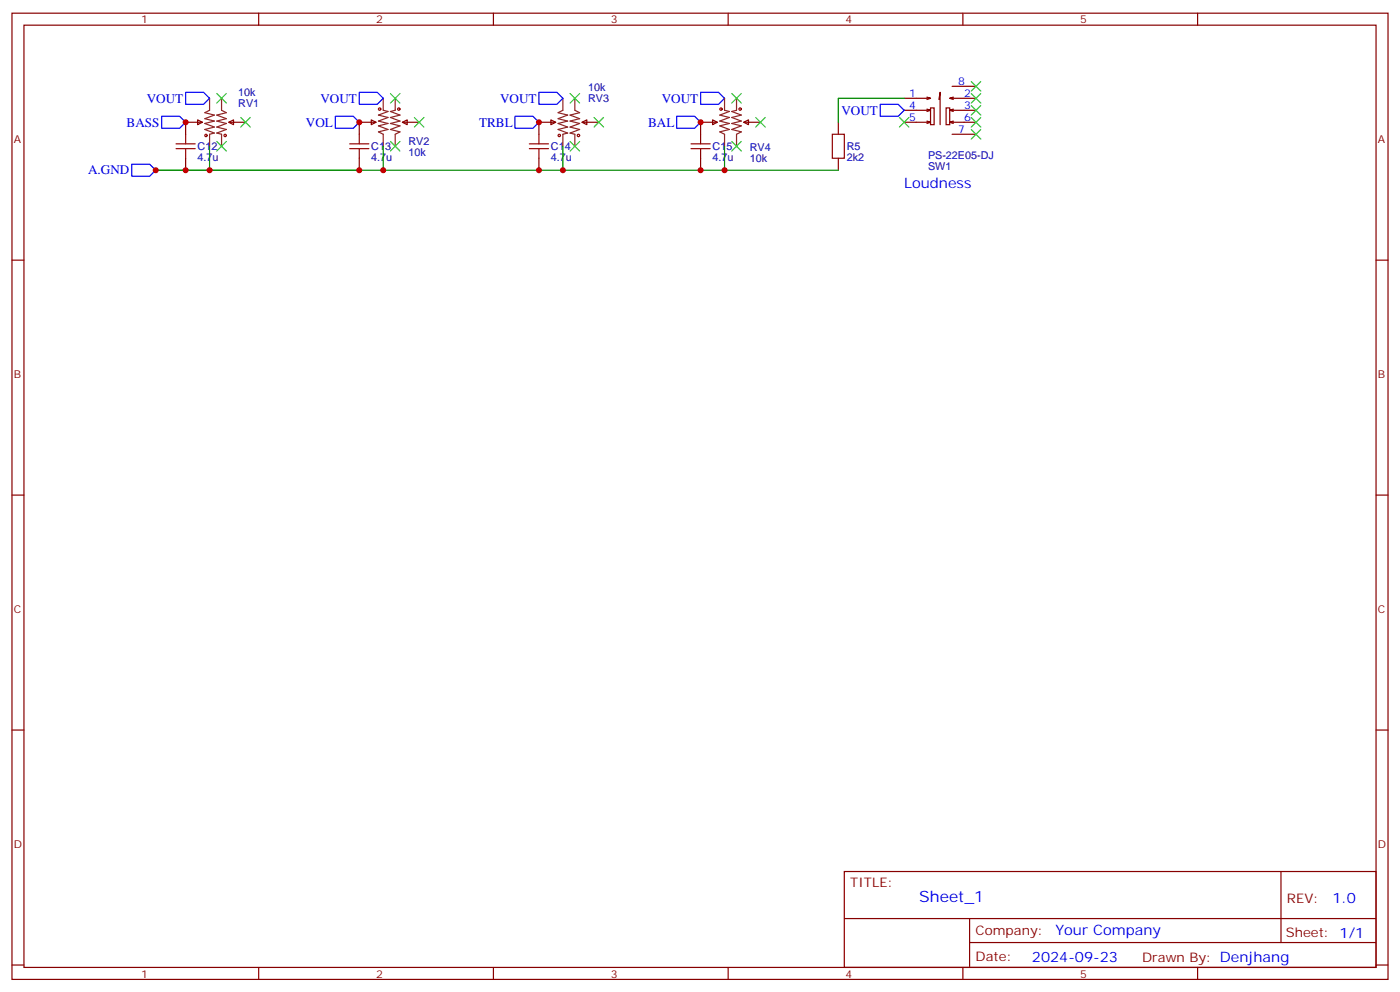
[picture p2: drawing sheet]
<svg xmlns="http://www.w3.org/2000/svg" width="412mm" height="292mm" viewBox="0 0 412 292" stroke-linecap="round" stroke-linejoin="round" font-family="sans-serif">
<g fill="none" stroke="#870000" stroke-width=".35">
<path d="M3.5 3.9h405.4v284.3h-405.4zM7.1 7.4h398.2v277.3h-398.2zM76.2 3.9v3.5M145.3 3.9v3.5M214.5 3.9v3.5M283.6 3.9v3.5M352.8 3.9v3.5M58.2 35.3l1.4 .7-1.4 .7zM59.6 36h-4.9v3.5M67.4 36l1.4-.7v1.4zM67.4 36h4.9M109.4 35.3l1.4 .7-1.4 .7z"/>
<path d="M110.8 36h-5v3.5M118.5 36l1.4-.7v1.4zM118.5 36h5M162.3 35.3l1.4 .7-1.4 .7zM163.7 36h-5v3.5M171.4 36l1.5-.7v1.4zM171.4 36h5M209.9 35.3l1.4 .7-1.4 .7zM211.3 36h-4.9v3.5M219.1 36l1.4-.7v1.4zM219.1 36h4.9M246.9 36v3.5"/>
<path d="M273 35.6l1.1 .4h-7.8M273 32.1l1.1 .4h-7.8M273 28.6l1.1 .3h-7.8M274.1 31.8h1.1v4.9h-1.1zM274.1 36l-1.1 .3M274.1 32.5l-1.1 .3M274.1 28.9l-1.1 .4M276.6 29.3l.3-2.1v9.5M278.7 31.8h1.1v4.9h-1.1zM279.8 36l1 .3M279.8 32.5l1 .3M279.8 28.9l1 .4"/>
<path d="M280.5 25.4h7M280.5 39.5h7M280.8 35.6l-1 .4h7.7M280.8 32.1l-1 .4h7.7M280.8 28.6l-1 .3h7.7M54.7 46.6v3.5M105.8 46.6v3.5M158.7 46.6v3.5M206.4 46.6v3.5M246.9 46.6v3.5M3.5 76.6h3.6M405.3 76.6h3.6"/>
<path d="M3.5 145.7h3.6M405.3 145.7h3.6M3.5 214.8h3.6M405.3 214.8h3.6M248.7 256.5h156.6v28.2h-156.6zM377.3 256.5v20.9M248.7 270.3h156.5M285.6 277.4h119.6M285.6 270.3v14.1M3.5 284h3.6M76.2 284.7v3.5M145.3 284.7v3.5"/>
<path d="M214.5 284.7v3.5M283.6 284.7v3.5M352.8 284.7v3.5M405.3 284h3.6"/>
</g>
<path d="M47.6 34.2h5.3l1.8 1.8-1.8 1.7h-5.3zM54.7 27.2h5.3l1.7 1.7-1.7 1.8h-5.3zM98.8 34.2h5.3l1.7 1.8-1.7 1.7h-5.3zM105.8 27.2h5.3l1.8 1.7-1.8 1.8h-5.3zM151.7 34.2h5.3l1.7 1.8-1.7 1.7h-5.3zM158.7 27.2h5.3l1.8 1.7-1.8 1.8h-5.3zM199.3 34.2h5.3l1.8 1.8-1.8 1.7h-5.3zM206.4 27.2h5.3l1.7 1.7-1.7 1.8h-5.3zM259.3 30.7h5.3l1.7 1.8-1.7 1.7h-5.3zM38.8 48.3h5.3l1.8 1.8-1.8 1.8h-5.3z" fill="none" stroke="#00f" stroke-width=".35"/>
<g fill="none" stroke="#a10000" stroke-width=".35">
<path d="M54.7 39.5v2.8M105.8 39.5v2.8M158.7 39.5v2.8M206.4 39.5v2.8M245.2 39.5h3.5v7.1h-3.5zM51.9 43.7h5.6M51.9 42.3h5.6M54.7 43.7v2.9M103 43.7h5.7M103 42.3h5.7M105.8 43.7v2.9M155.9 43.7h5.7"/>
<path d="M155.9 42.3h5.7M158.7 43.7v2.9M203.6 43.7h5.6M203.6 42.3h5.6M206.4 43.7v2.9"/>
<circle cx="60.7" cy="39.9" r=".35"/>
<circle cx="66.3" cy="39.9" r=".35"/>
<circle cx="111.8" cy="32.1" r=".35"/>
<circle cx="117.5" cy="32.1" r=".35"/>
<circle cx="164.7" cy="39.9" r=".35"/>
<circle cx="170.4" cy="39.9" r=".35"/>
<circle cx="212.4" cy="32.1" r=".35"/>
<circle cx="218" cy="32.1" r=".35"/>
</g>
<path d="M61.7 28.9v3.6l-1.4 .7 2.8 .7-2.8 1 2.8 .7-2.8 .7 2.8 1.1-2.8 .7 2.8 1.1-1.4 .3v3.5M65.3 28.9v3.6l1.4 .7-2.8 .7 2.8 1-2.8 .7 2.8 .7-2.8 1.1 2.8 .7-2.8 1.1 1.4 .3v3.5M112.9 28.9v3.6l1.4 .3-2.8 1.1 2.8 .7-2.8 1 2.8 .7-2.8 .7 2.8 1.1-2.8 .7 1.4 .7v3.5M116.4 28.9v3.6l-1.4 .3 2.8 1.1-2.8 .7 2.8 1-2.8 .7 2.8 .7-2.8 1.1 2.8 .7-1.4 .7v3.5M165.8 28.9v3.6l-1.4 .7 2.8 .7-2.8 1 2.8 .7-2.8 .7 2.8 1.1-2.8 .7 2.8 1.1-1.4 .3v3.5M169.3 28.9v3.6l1.4 .7-2.8 .7 2.8 1-2.8 .7 2.8 .7-2.8 1.1 2.8 .7-2.8 1.1 1.4 .3v3.5M213.4 28.9v3.6l1.4 .3-2.8 1.1 2.8 .7-2.8 1 2.8 .7-2.8 .7 2.8 1.1-2.8 .7 1.4 .7v3.5M217 28.9v3.6l-1.5 .3 2.9 1.1-2.9 .7 2.9 1-2.9 .7 2.9 .7-2.9 1.1 2.9 .7-1.4 .7v3.5" fill="none" stroke="#8c2424" stroke-width=".35"/>
<g fill="none" stroke="#3c3" stroke-width=".35">
<path d="M63.9 27.5l2.8 2.8M66.7 27.5l-2.8 2.8M70.9 34.6l2.8 2.8M73.7 34.6l-2.8 2.8M115 27.5l2.8 2.8M117.8 27.5l-2.8 2.8M122.1 34.6l2.8 2.8M124.9 34.6l-2.8 2.8M167.9 27.5l2.8 2.8M170.7 27.5l-2.8 2.8M175 34.6l2.8 2.8M177.8 34.6l-2.8 2.8"/>
<path d="M215.5 27.5l2.9 2.8M218.4 27.5l-2.9 2.8M222.6 34.6l2.8 2.8M225.4 34.6l-2.8 2.8M264.9 34.6l2.9 2.8M267.8 34.6l-2.9 2.8M286.1 34.6l2.8 2.8M286.1 31l2.8 2.9M286.1 38.1l2.8 2.8M286.1 24l2.8 2.8M286.1 27.5l2.8 2.8M288.9 34.6l-2.8 2.8"/>
<path d="M288.9 31l-2.8 2.9M288.9 38.1l-2.8 2.8M288.9 24l-2.8 2.8M288.9 27.5l-2.8 2.8M63.9 41.6l2.8 2.8M66.7 41.6l-2.8 2.8M115 41.6l2.8 2.8M117.8 41.6l-2.8 2.8M167.9 41.6l2.8 2.8M170.7 41.6l-2.8 2.8M215.5 41.6l2.9 2.8M218.4 41.6l-2.9 2.8"/>
</g>
<path d="M266.3 28.9h-19.4v7.1M61.7 43v7.1M112.9 43v7.1M165.8 43v7.1M213.4 43v7.1h-167.5h59.9M213.4 50.1h33.5" fill="none" stroke="#008700" stroke-width=".35"/>
<g fill="#c00">
<circle cx="105.8" cy="50.1" r=".88"/>
<circle cx="158.8" cy="50.1" r=".88"/>
<circle cx="206.4" cy="50.1" r=".88"/>
<circle cx="45.9" cy="50.1" r=".88"/>
<circle cx="54.7" cy="50.1" r=".88"/>
<circle cx="112.9" cy="50.1" r=".88"/>
<circle cx="61.7" cy="50.1" r=".88"/>
<circle cx="165.8" cy="50.1" r=".88"/>
<circle cx="213.4" cy="50.1" r=".88"/>
<circle cx="105.8" cy="36" r=".88"/>
<circle cx="206.4" cy="36" r=".88"/>
<circle cx="54.7" cy="36" r=".88"/>
<circle cx="158.8" cy="36" r=".88"/>
</g>
<text font-size="4.6" fill="#00f" x="270.8" y="265.5">Sheet_1</text>
<g font-size="4.2" fill="#00f">
<text x="266.3" y="55.4">Loudness</text>
<text x="392.5" y="265.7">1.0</text>
<text x="310.9" y="275.3">Your Company</text>
<text x="304" y="283.1">2024-09-23</text>
</g>
<g font-size="3.9" fill="#00f">
<text x="43.2" y="30.2">VOUT</text>
<text x="94.4" y="30.2">VOUT</text>
<text x="147.3" y="30.2">VOUT</text>
<text x="194.9" y="30.2">VOUT</text>
<text x="247.8" y="33.7">VOUT</text>
<text x="37.3" y="37.2">BASS</text>
<text x="90.1" y="37.2">VOL</text>
<text x="141.1" y="37.2">TRBL</text>
<text x="190.9" y="37.2">BAL</text>
<text x="26" y="51.3">A.GND</text>
</g>
<g font-size="3.9" fill="#800">
<text x="250.5" y="261.1">TITLE:</text>
<text x="379.1" y="265.7">REV:</text>
<text x="287.4" y="275.3">Company:</text>
<text x="378.7" y="275.9">Sheet: 1/1</text>
<text x="287.4" y="282.9">Date:</text>
<text x="336.4" y="283">Drawn By: Denjhang</text>
</g>
<g font-size="3.2" fill="#800">
<text x="41.6" y="6.9">1</text>
<text x="110.8" y="6.9">2</text>
<text x="179.9" y="6.9">3</text>
<text x="249.1" y="6.9">4</text>
<text x="318.2" y="6.9">5</text>
<text x="4.1" y="42">A</text>
<text x="405.9" y="42">A</text>
<text x="4.1" y="111.1">B</text>
<text x="405.9" y="111.1">B</text>
<text x="4.1" y="180.3">C</text>
<text x="405.9" y="180.3">C</text>
<text x="4.1" y="249.4">D</text>
<text x="405.9" y="249.4">D</text>
<text x="41.6" y="287.7">1</text>
<text x="110.8" y="287.7">2</text>
<text x="179.9" y="287.7">3</text>
<text x="249.1" y="287.7">4</text>
<text x="318.2" y="287.7">5</text>
</g>
<g font-size="3.2" fill="#000080">
<text x="70.2" y="28.3">10k</text>
<text x="173.2" y="26.9">10k</text>
<text x="70.2" y="31.5">RV1</text>
<text x="173.2" y="30">RV3</text>
<text x="58.2" y="47.3">4.7u</text>
<text x="58.2" y="44.2">C12</text>
<text x="109.4" y="47.3">4.7u</text>
<text x="109.4" y="44.2">C13</text>
<text x="120.3" y="45.8">10k</text>
<text x="120.3" y="42.6">RV2</text>
<text x="162.3" y="47.3">4.7u</text>
<text x="162.3" y="44.2">C14</text>
<text x="209.9" y="47.3">4.7u</text>
<text x="209.9" y="44.2">C15</text>
<text x="220.8" y="47.6">10k</text>
<text x="220.8" y="44.4">RV4</text>
<text x="249.4" y="47.4">2k2</text>
<text x="249.4" y="44.2">R5</text>
<text x="273.4" y="46.7">PS-22E05-DJ</text>
<text x="273.4" y="49.9">SW1</text>
</g>
<g font-size="3.2" fill="#00f">
<text x="267.9" y="28.6">1</text>
<text x="282.2" y="25">8</text>
<text x="284" y="28.6">2</text>
<text x="267.9" y="32.1">4</text>
<text x="267.9" y="35.6">5</text>
<text x="284" y="32.1">3</text>
<text x="284" y="35.6">6</text>
<text x="282.2" y="39.2">7</text>
</g>
</svg>
